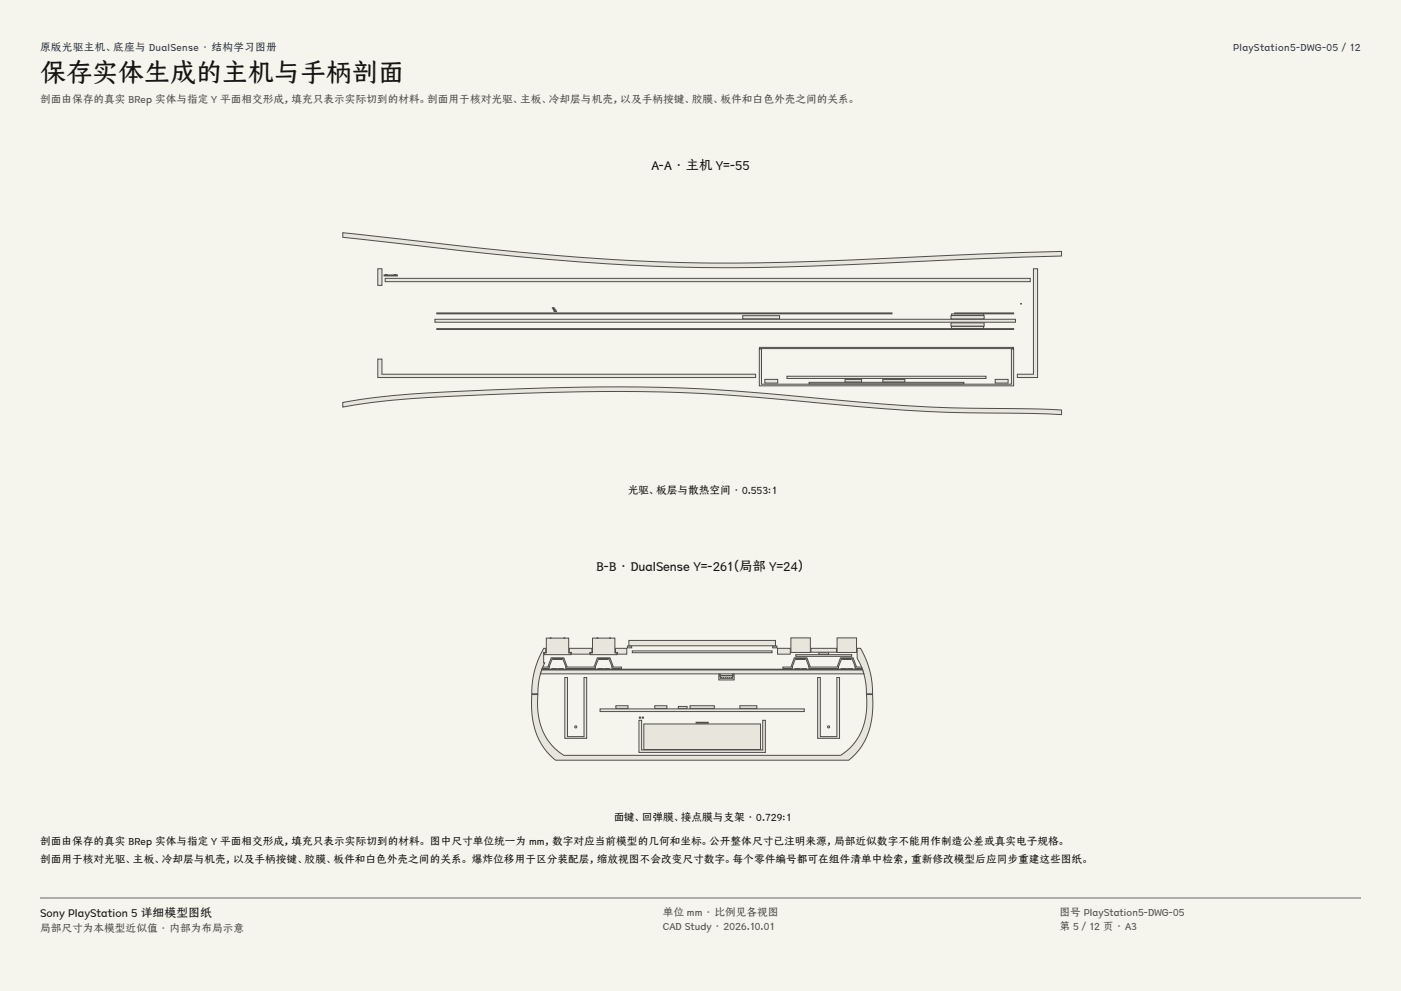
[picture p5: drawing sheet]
<svg xmlns="http://www.w3.org/2000/svg" width="420mm" height="297mm" viewBox="0 0 420 297" stroke-linecap="round" stroke-linejoin="round" font-family="sans-serif">
<g fill="#f5f4ed">
<path d="M0 0h420v297h-420z"/>
<path d="M12 12h396v275h-396z"/>
</g>
<g fill="#e8e6dc" stroke="#504e49" stroke-width=".3">
<path d="M102.8 69.7l20.6 2.3a821.4 821.4 0 0 0 90 6.8 1541.5 1541.5 0 0 0 74.6-2.4l30.2-1.1v1.4l-37 1.4a1041.8 1041.8 0 0 1-78.5 1.9 952.1 952.1 0 0 1-83.1-7l-16.8-1.9z" fill-rule="evenodd"/>
<path d="M102.8 120.6a220 220 0 0 1 34.5-3.3 711.1 711.1 0 0 1 76-.6l25.6 2.1a594.4 594.4 0 0 0 60.4 3.6l18.9 .5v1.4l-9.1-.4a544.7 544.7 0 0 1-65.9-3.3 549.9 549.9 0 0 0-86.8-2.7 509 509 0 0 0-45.2 2.8l-8.4 1.3z" fill-rule="evenodd"/>
<path d="M113.3 107.6h1.2v4.6h112v.9h-113.2z" fill-rule="evenodd"/>
<path d="M309.8 80.5h1.3v32.6h-6.1v-.9h4.8z" fill-rule="evenodd"/>
<path d="M113.3 80.5h1.2v5h-1.2z" fill-rule="evenodd"/>
<path d="M115.5 83.4h193.3v1h-193.3z" fill-rule="evenodd"/>
<path d="M130.4 95.7h174v.9h-174z" fill-rule="evenodd"/>
<path d="M285.1 96.8h9.9v1h-9.9z" fill-rule="evenodd"/>
<path d="M285.1 94.6h9.9v1h-9.9z" fill-rule="evenodd"/>
<path d="M222.7 94.6h11v1h-11z" fill-rule="evenodd"/>
<path d="M227.6 104.6h.7v10.5h74.9v-10.5h.7v11h-76.3z" fill-rule="evenodd"/>
<path d="M227.7 104.1h76.1v.4h-76.1z" fill-rule="evenodd"/>
<path d="M298.3 113.7h3.9v1.1h-3.9z" fill-rule="evenodd"/>
<path d="M229.3 113.7h3.9v1.1h-3.9z" fill-rule="evenodd"/>
<path d="M235.9 112.8h59.7v.6h-59.7z" fill-rule="evenodd"/>
<path d="M242.5 114.6h46.5v.4h-46.5z" fill-rule="evenodd"/>
<path d="M264.6 113.8h6.7v.7h-6.7z" fill-rule="evenodd"/>
<path d="M253.3 113.8h5v.7h-5z" fill-rule="evenodd"/>
<path d="M130.9 93.8h136.5v.3h-136.5z" fill-rule="evenodd"/>
<path d="M286.2 93.8h17.7v.3h-17.7z" fill-rule="evenodd"/>
<path d="M130.9 98.5h173v.2h-173z" fill-rule="evenodd"/>
<path d="M285.3 94.1h9.6v.4h-9.6z" fill-rule="evenodd"/>
<path d="M285.3 97.8h9.6v.7h-9.6z" fill-rule="evenodd"/>
<path d="M166.1 93.3h.8z" fill-rule="evenodd"/>
<path d="M166 92.9l.7 .1z" fill-rule="evenodd"/>
<path d="M165.8 92.6l.6 .1z" fill-rule="evenodd"/>
<path d="M165.6 92.3h.6z" fill-rule="evenodd"/>
<path d="M115.1 82.4h4v.3h-4z" fill-rule="evenodd"/>
<path d="M118.2 82.3h.5z" fill-rule="evenodd"/>
<path d="M115.5 82.3h.6z" fill-rule="evenodd"/>
<path d="M159.4 208.2h1.8a19 19 0 0 0 5.2 16.2l2.6 2h83a16.9 16.9 0 0 0 7.8-14.6v-3.6h1.8a23.7 23.7 0 0 1-3.8 16.1l-1.3 1.6-2 1.9h-88a19.6 19.6 0 0 1-7.1-15.4z" fill-rule="evenodd"/>
<path d="M257 194.3h1a26.4 26.4 0 0 1 3.6 13.6h-1.9a20.2 20.2 0 0 0-2.7-10.7z" fill-rule="evenodd"/>
<path d="M163 194.3h.6v1.2h-.6v3.2h.3l-.1 .2a20.2 20.2 0 0 0-1.9 9h-1.9a26.2 26.2 0 0 1 3.6-13.6z" fill-rule="evenodd"/>
<path d="M243.1 194.3h7.7v1.2h-7.7z" fill-rule="evenodd"/>
<path d="M170.7 194.3h6.7v1.2h-.6v.6h-5.5v-.6h-.6z" fill-rule="evenodd"/>
<path d="M233.1 194.3h3.8v1.8h-3.8z" fill-rule="evenodd"/>
<path d="M184.5 194.3h3.4v1.8h-2.8v-.6h-.6z" fill-rule="evenodd"/>
<path d="M250.9 191.2h5.9v4.3h-5.9z" fill-rule="evenodd"/>
<path d="M237.1 191.2h5.8v4.3h-5.8z" fill-rule="evenodd"/>
<path d="M238.6 196.2h16.7v.5h-16.7z" fill-rule="evenodd"/>
<path d="M245.5 195.6h2.9v.5h-2.9z" fill-rule="evenodd"/>
<path d="M163.8 191.2h6.7v4.5h.6v.5h-8v-.5h.7z" fill-rule="evenodd"/>
<path d="M164.9 191.2h.3z" fill-rule="evenodd"/>
<path d="M169 191.2h.3z" fill-rule="evenodd"/>
<path d="M177.6 191.2h6.7v4.5h.7v.5h-8v-.5h.6z" fill-rule="evenodd"/>
<path d="M182.7 191.2h.3z" fill-rule="evenodd"/>
<path d="M178.9 191.2h.3z" fill-rule="evenodd"/>
<path d="M231.6 193.6h1.3v.6h-1.3z" fill-rule="evenodd"/>
<path d="M188.1 193.6h1.3v.6h-1.3z" fill-rule="evenodd"/>
<path d="M188.5 191.9h44v1.6h-44z" fill-rule="evenodd"/>
<path d="M189.5 195.1h42v.5h-42z" fill-rule="evenodd"/>
<path d="M179.9 212.5h61.2v.8h-61.2z" fill-rule="evenodd"/>
<path d="M206.9 211.5h7.2v.8h-7.2z" fill-rule="evenodd"/>
<path d="M221.8 211.5h5.1v.8h-5.1z" fill-rule="evenodd"/>
<path d="M196.3 211.5h3.6v.8h-3.6z" fill-rule="evenodd"/>
<path d="M184.6 211.5h3.7v.8h-3.7z" fill-rule="evenodd"/>
<path d="M203.4 211.7h2.6v.6h-2.6z" fill-rule="evenodd"/>
<path d="M162.4 200.8h96.2l.4 1.2h-97z" fill-rule="evenodd"/>
<path d="M162.5 200.6h96.1z" fill-rule="evenodd"/>
<path d="M252.6 197.5l2.6 .1z" fill-rule="evenodd"/>
<path d="M252 200.5h1.8z" fill-rule="evenodd"/>
<path d="M254 200.5h1.7z" fill-rule="evenodd"/>
<path d="M238.7 197.5l2.6 .1z" fill-rule="evenodd"/>
<path d="M238.2 200.5h1.7z" fill-rule="evenodd"/>
<path d="M240.1 200.5h1.7z" fill-rule="evenodd"/>
<path d="M234.7 199.9h2.4l1-2.8h3.8l1 2.8h8l1.1-2.8h3.8l1 2.8h1.5l.1 .5h-2.1l.1-.5-1-2.5h-3.1l-1 2.5 .1 .5h-8.9l.1-.5-1-2.5h-3.1l-1 2.5v.5h-2.8z" fill-rule="evenodd"/>
<path d="M165.8 197.5l2.6 .1z" fill-rule="evenodd"/>
<path d="M165.3 200.5h1.7z" fill-rule="evenodd"/>
<path d="M167.2 200.5h1.8z" fill-rule="evenodd"/>
<path d="M179.7 197.5l2.6 .1z" fill-rule="evenodd"/>
<path d="M179.2 200.5h1.7z" fill-rule="evenodd"/>
<path d="M181.1 200.5h1.7z" fill-rule="evenodd"/>
<path d="M165.2 197.1h3.8l1.1 2.8h8l1-2.8h3.8l1 2.8h2.4v.5h-2.8v-.5l-1-2.5h-3.1l-1 2.5 .1 .5h-8.9l.1-.5-1-2.5h-3.1l-1 2.5 .1 .5h-2.1l.1-.5h1.5z" fill-rule="evenodd"/>
<path d="M245.1 203h.8v17.8h5v-17.8h.8v18.3h-6.6z" fill-rule="evenodd"/>
<path d="M169.3 203h.8v17.8h5v-17.8h.8v18.3h-6.6z" fill-rule="evenodd"/>
<path d="M191.6 215.9h.8v8.9h36.2v-8.9h.8v9.6h-37.8z" fill-rule="evenodd"/>
<path d="M193 217h35v7.6h-35z" fill-rule="evenodd"/>
<path d="M208.7 216.5h3.6v.3h-3.6z" fill-rule="evenodd"/>
<path d="M216 202.5h3.5z" fill-rule="evenodd"/>
<path d="M215.5 202h.4v1.3h3.7v-1.3h.5v1.8h-4.6z" fill-rule="evenodd"/>
<path d="M219.3 203l.1 .2z" fill-rule="evenodd"/>
<path d="M218.7 203l.1 .2z" fill-rule="evenodd"/>
<path d="M218 203l.2 .2z" fill-rule="evenodd"/>
<path d="M217.4 203l.1 .2z" fill-rule="evenodd"/>
<path d="M216.8 203l.1 .2z" fill-rule="evenodd"/>
<path d="M216.1 203l.2 .2z" fill-rule="evenodd"/>
<circle cx="306.1" cy="91" r=".12"/>
<circle cx="248.4" cy="217.8" r=".33"/>
<circle cx="172.6" cy="217.8" r=".33"/>
<circle cx="192.7" cy="215.1" r=".22"/>
<circle cx="191.8" cy="215.1" r=".22"/>
</g>
<path d="M12 269.3h396zM12 269h396v.3h-396z" fill-rule="evenodd" fill="#504e49"/>
<text font-size="7.8" fill="#141413" x="12" y="24.7">保存实体生成的主机与手柄剖面</text>
<g font-size="4" fill="#141413">
<text x="195.3" y="51">A-A · 主机 Y=-55</text>
<text x="178.8" y="171">B-B · DualSense Y=-261（局部 Y=24）</text>
</g>
<text font-size="3.5" fill="#141413" x="12" y="274.9">Sony PlayStation 5 详细模型图纸</text>
<g font-size="3.2" fill="#1b365d">
<text x="12" y="15.3">原版光驱主机、底座与 DualSense · 结构学习图册</text>
<text x="369.7" y="15.3">PlayStation5-DWG-05 / 12</text>
</g>
<g font-size="3.2" fill="#504e49">
<text x="12" y="30.9">剖面由保存的真实 BRep 实体与指定 Y 平面相交形成，填充只表示实际切到的材料。剖面用于核对光驱、主板、冷却层与机壳，以及手柄按键、胶膜、板件和白色外壳之间的关系。</text>
<text x="198.7" y="274.5">单位 mm · 比例见各视图</text>
<text x="317.6" y="274.5">图号 PlayStation5-DWG-05</text>
<text x="12" y="279.3">局部尺寸为本模型近似值 · 内部为布局示意</text>
<text x="198.7" y="278.8">CAD Study · 2026.10.01</text>
<text x="317.6" y="278.8">第 5 / 12 页 · A3</text>
</g>
<g font-size="3.2" fill="#141413">
<text x="188.1" y="148">光驱、板层与散热空间 · 0.553:1</text>
<text x="183.8" y="246">面键、回弹膜、接点膜与支架 · 0.729:1</text>
<text x="12" y="253.3">剖面由保存的真实 BRep 实体与指定 Y 平面相交形成，填充只表示实际切到的材料。 图中尺寸单位统一为 mm，数字对应当前模型的几何和坐标。公开整体尺寸已注明来源，局部近似数字不能用作制造公差或真实电子规格。</text>
<text x="12" y="258.6">剖面用于核对光驱、主板、冷却层与机壳，以及手柄按键、胶膜、板件和白色外壳之间的关系。 爆炸位移用于区分装配层，缩放视图不会改变尺寸数字。每个零件编号都可在组件清单中检索，重新修改模型后应同步重建这些图纸。</text>
</g>
</svg>
